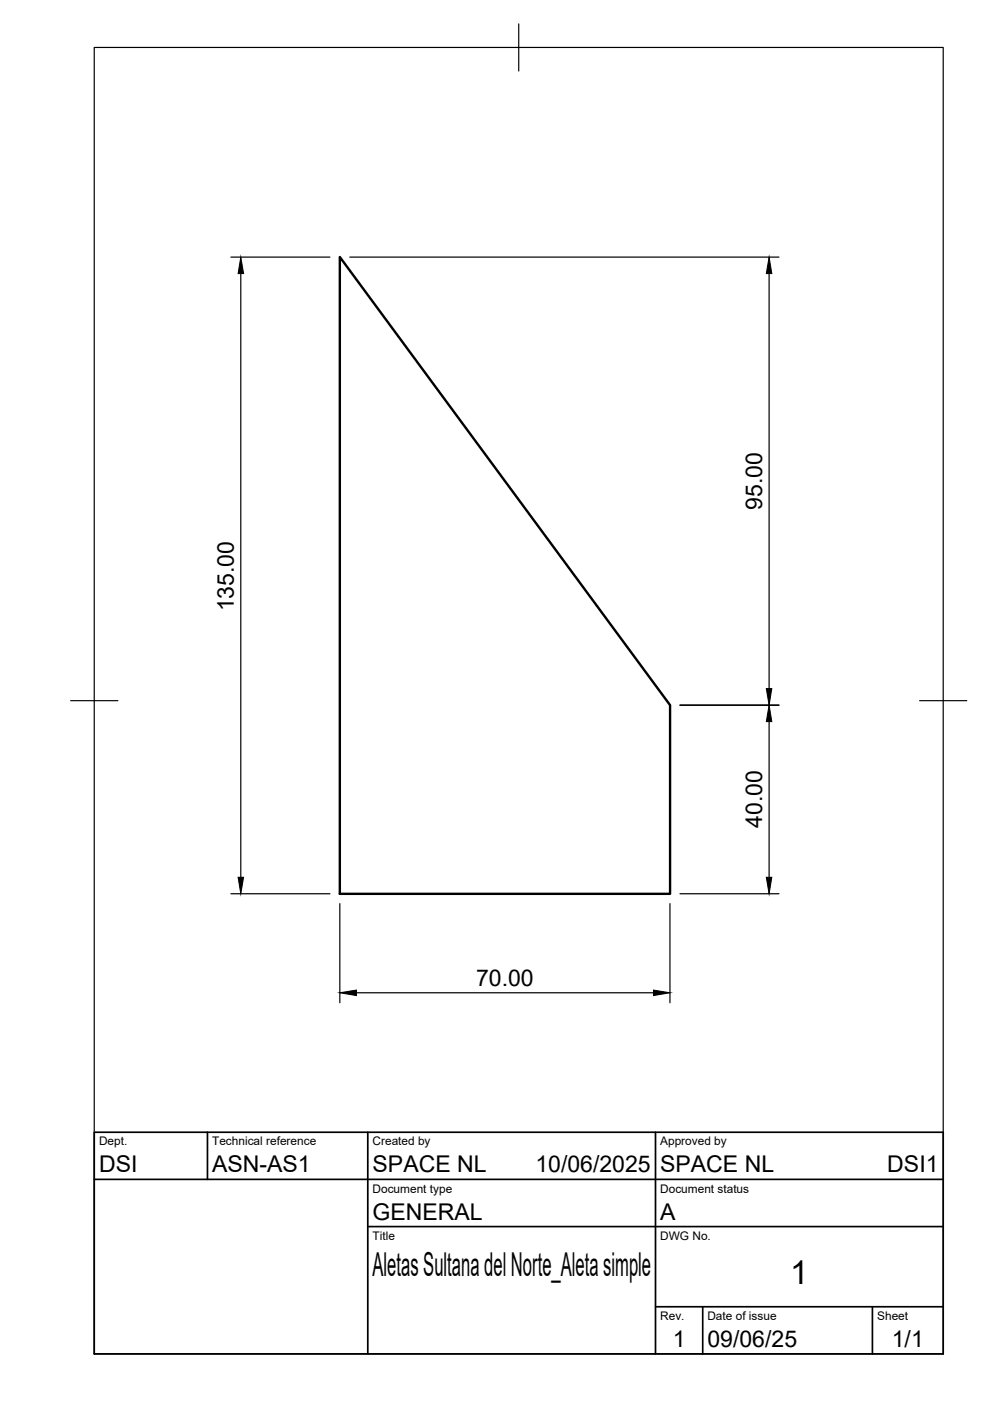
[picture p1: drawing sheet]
<svg xmlns="http://www.w3.org/2000/svg" width="210mm" height="297mm" viewBox="0 0 210 297" stroke-linecap="round" stroke-linejoin="round" font-family="sans-serif">
<!-- layer: Visible -->
<path d="M72.1 54.5l70 95v40h-70z" fill="none" stroke="#000" stroke-width=".51"/>
<!-- layer: BORDER -->
<path d="M20 10.1h180v276.9h-180zM110 5.1v10M15 148.6h10M195 148.6h10" fill="none" stroke="#000" stroke-width=".25"/>
<!-- layer: TITLEBLOCK -->
<path d="M20 240.1h180v46.9h-180zM20 250h180M44 240.1v9.9M78 240.1v46.9M139 240.1v46.9M78 260.1h122M139 277.1h61M149 277.1v9.9M185 277.1v9.9" fill="none" stroke="#000" stroke-width=".36"/>
<!-- layer: FD_Dimensions -->
<path d="M49 54.5h21M51.1 58v128M74.2 54.5h91M163.1 58v88M144.2 149.5h21M163.1 153v33M49 189.5h21M72.1 191.6v21M142 191.6v21M144.2 189.5h21M75.6 210.5h63" fill="none" stroke="#000" stroke-width=".25"/>
<path d="M51.1 54.5l.5 3.5h-1.1zM163.1 54.5l.5 3.5h-1.1zM162.5 146h1.1l-.5 3.5zM163.1 149.5l.5 3.5h-1.1zM50.5 186h1.1l-.5 3.5zM162.5 186h1.1l-.5 3.5zM72.1 210.5l3.5-.6v1.2zM138.6 209.9l3.4 .6-3.4 .6z" fill="#000" stroke="#000" stroke-width=".21"/>
<g font-size="7">
<text x="79" y="270.6">Aletas Sultana del Norte_Aleta simple</text>
<text x="167.5" y="272.3">1</text>
</g>
<g font-size="4.9">
<text x="161.6" y="108.1" transform="rotate(-90 161.6 108.1)">95.00</text>
<text x="49.6" y="129.6" transform="rotate(-90 49.6 129.6)">135.00</text>
<text x="161.6" y="175.5" transform="rotate(-90 161.6 175.5)">40.00</text>
<text x="100.9" y="209">70.00</text>
<text x="21" y="248.5">DSI</text>
<text x="45" y="248.5">ASN-AS1</text>
<text x="79" y="248.5">SPACE NL</text>
<text x="113.5" y="248.5">10/06/2025</text>
<text x="140" y="248.5">SPACE NL</text>
<text x="188.1" y="248.5">DSI1</text>
<text x="79" y="258.6">GENERAL</text>
<text x="140" y="258.6">A</text>
<text x="142.6" y="285.7">1</text>
<text x="150" y="285.5">09/06/25</text>
<text x="189.1" y="285.7">1/1</text>
</g>
<g font-size="2.5">
<text x="21" y="242.9">Dept.</text>
<text x="45" y="242.9">Technical reference</text>
<text x="79" y="242.9">Created by</text>
<text x="140" y="242.9">Approved by</text>
<text x="79" y="252.8">Document type</text>
<text x="140" y="252.8">Document status</text>
<text x="79" y="262.9">Title</text>
<text x="140" y="262.9">DWG No.</text>
<text x="140" y="279.9">Rev.</text>
<text x="150" y="279.9">Date of issue</text>
<text x="186" y="279.9">Sheet</text>
</g>
</svg>
